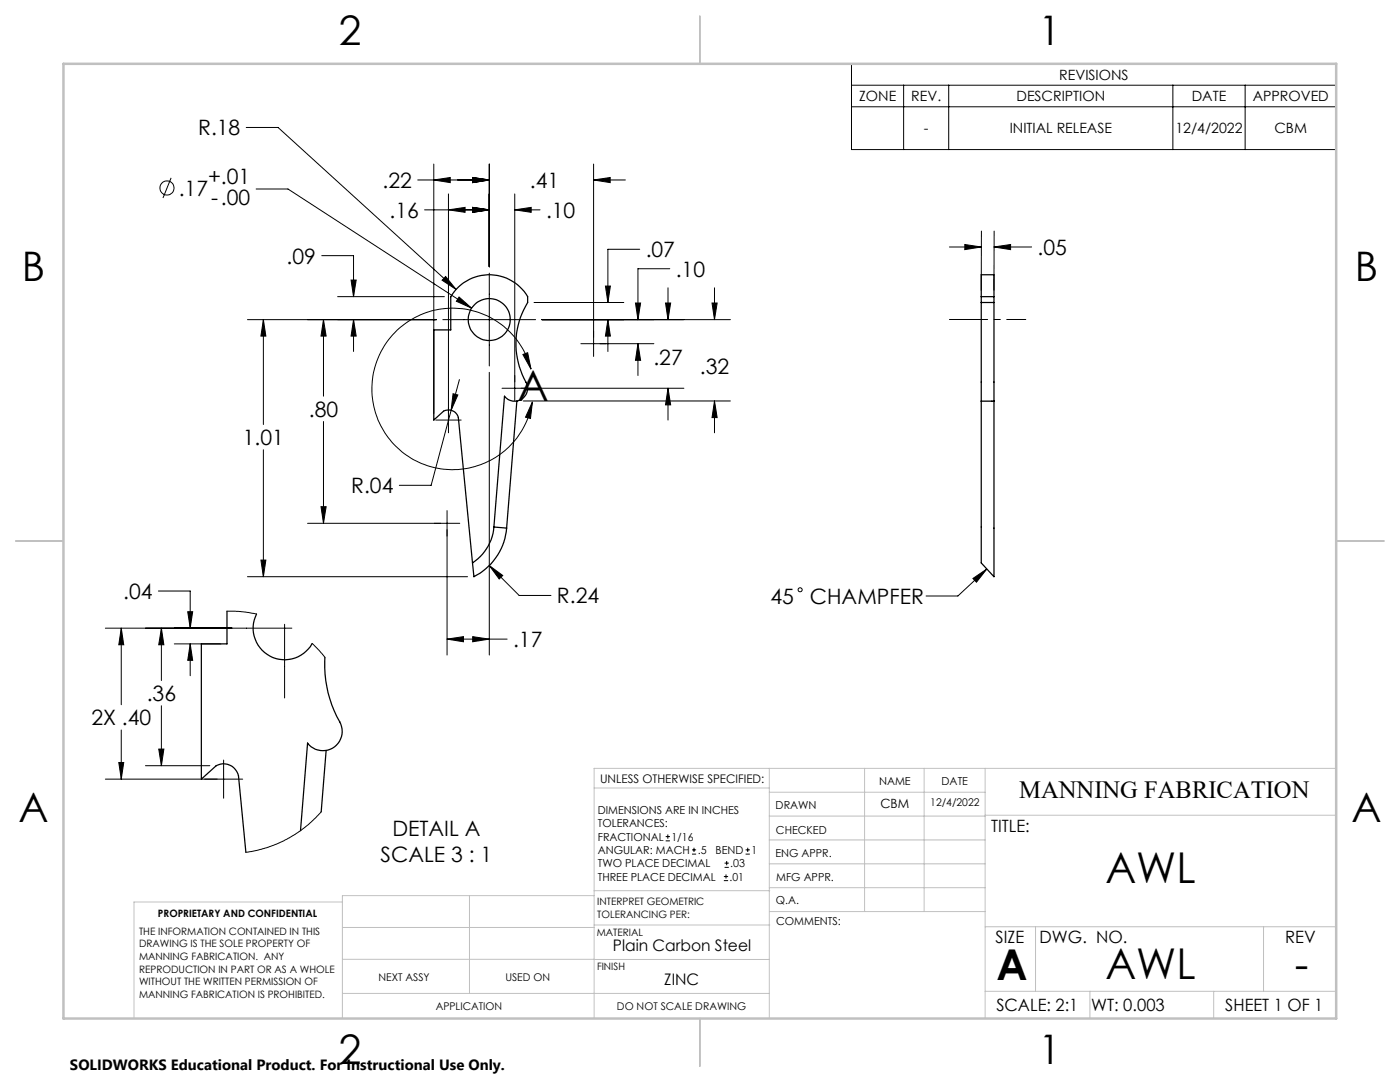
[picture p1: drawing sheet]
<svg xmlns="http://www.w3.org/2000/svg" width="279mm" height="216mm" viewBox="0 0 279 216" stroke-linecap="round" stroke-linejoin="round" font-family="sans-serif">
<g fill="none" stroke="#000" stroke-width=".25">
<path d="M195.8 59.2v-4.4h2.6v4.4M195.8 59.2v1.2M195.8 59.2h2.6M198.4 59.2v1.2M195.8 60.4v19.6M195.8 60.4h2.6M198.4 60.4v19.6M103.2 80l-2.1 25.4M198.4 80h-2.6M198.4 80v35.1l-2.6-2.8v-32.3M98.6 105.2a9.4 9.4 0 0 1-4.3 7.1M98.6 105.2l2.1-26.1a2.56 2.56 0 0 0 3.4 .5 2.56 2.56 0 0 0 .9-3.4 15.7 15.7 0 0 1 .3-15.8v-1.2a8.9 8.9 0 0 0-15.3 0v6.6h-3.4v18l1.9-1.7a2.03 2.03 0 0 1 3 1.3l2.8 28.9"/>
<path d="M98.6 105.2l2.5 .2M101.1 105.4a12 12 0 0 1-6.5 9.7l-.3-2.8M45.3 122v6.5h-5.1v27l2.9-2.7a3.1 3.1 0 0 1 4.5 2l1.5 15.3M51.2 122.5a6.3 6.3 0 0 0 2.7 8.4 6.3 6.3 0 0 0 8.4-2.5M64.8 131.2a23.4 23.4 0 0 0 3.2 13.3 3.8 3.8 0 0 1-1.6 4.8 3.8 3.8 0 0 1-5-1l-1.4 17.4M65.1 149.8l-1 12.2"/>
<circle cx="97.6" cy="63.8" r="4.2"/>
</g>
<g fill="none" stroke="#000" stroke-width=".2">
<path d="M169.9 12.7h96.8v17.1h-96.8zM169.9 17h96.8M180.3 17v12.8M189.3 17v12.8M234.1 17v12.8M248.5 17v12.8M34.1 35.5l-1.6 4M49.1 25.4h6.4l35.5 32.3M51.1 37.7h6.4l36.6 23.8M83.4 35.9h14.2M86.6 35.9l3.3-.5v1zM86.6 32.7v49.9"/>
<path d="M89.5 38.7v47.7M94.3 35.4l3.3 .5-3.3 .5zM97.6 32.7v20.5M102.7 38.7v41.3M118.5 35.9l3.3-.5v1zM118.5 32.7v38.4M118.5 35.9h6.3M169.9 21.3h96.8M64.2 51h6.4v8.2M67.4 59.2h21.3M70.1 55.9h1l-.5 3.3zM84.7 41.9h12.9"/>
<path d="M88.9 55.2l2.1 2.5-2.8-1.8zM89.5 41.9l3.3-.5v1zM91.6 59.3l2.5 2.2-3-1.4zM94.3 41.4l3.3 .5-3.3 .5zM97.6 54.5v18.5M102.7 41.9l3.3-.5v1zM102.7 41.9h5.1M120.8 57.1h1l-.5 3.3zM127.7 49.7h-6.4v10.7M133.3 57.4v6.4M133.7 53.6h-6.4v10.2M142.6 57.4v6.4"/>
<path d="M189.5 49.3h6.3M192.5 48.8l3.3 .5-3.3 .5zM195.9 46.1l-.1 11.8M198.4 49.3l3.3-.5v1zM198.4 49.3h7.5M198.4 46.1v11.8M49.4 63.8h37.7M52.6 63.8l.5 3.3h-1zM52.6 63.8v20.9M64.6 63.8l.5 3.3h-1zM64.6 63.8v15.3M70.6 63.8l.5 3.3h-1z"/>
<path d="M70.6 63.8v6.3M88.4 63.8h18.5M90.4 78.6l1 .2-1.4 3.1zM91.7 75.7l-1.7 6.2M97.6 74.3v56.4M100.2 77.5h36.3M104.4 70.7l.9-.3 .7 3.3zM106 73.7a16.1 16.1 0 0 0-25.2-9.1 16.1 16.1 0 0 0 1.1 26.8 16.1 16.1 0 0 0 24.4-11.2M106.6 60.4h17.9M108.2 63.8h37.6M115.9 68.6h14.6M121.3 63.8l.5 3.3h-1z"/>
<path d="M121.3 63.8v6.3M126.8 60.5h1l-.5 3.3zM127.3 68.6l.5 3.3h-1zM127.3 68.6v6.3M132.8 60.5h1l-.5 3.3zM133.3 77.5l.5 3.3h-1zM133.3 77.5v6.3M142.1 60.5h1l-.5 3.3zM52.6 89.7v25.4M64.6 84.1v20.3M87 83.8h5M90 81.9l-4 14.9h-6.3"/>
<path d="M104.4 80h41.4M106.3 80.2l-.4 3.3-1-.2zM142.6 80l.5 3.3h-1zM142.6 80v6.4M31.6 117.9h6.4v7.4M49.4 115.1h43.9M52.1 111.8h1l-.5 3.3zM64.1 101.1h1l-.5 3.3zM89.2 101.9v28.8M91.8 104.4h-30.4M97.6 112.9l2.7 1.9-.7 .7zM97.6 112.9l6 5.9h6.4"/>
<path d="M194.2 115.4l2.7-1.8-2 2.6zM196.9 113.6l-5.7 5.3h-6.4M24.2 125.3l.5 3.4h-1zM24.2 125.3v15.3M32.2 125.3l.5 3.4h-1zM32.2 125.3v10.5M34.8 128.5h9.2M37.5 122.1h1l-.5 3.2zM38 128.5l.5 3.3h-1zM38 128.5v6.3M45.3 122h2.4l3.5 .5M56.8 124.6v14.7"/>
<path d="M58.2 125.3h-37.2M62.3 128.4l2.5 2.8M89.2 127.5l3.3-.5v1.1zM89.2 127.5h12M94.3 127l3.3 .5-3.3 .6zM23.7 152.2h1l-.5 3.3zM24.2 145.7v9.8M29 152.8h12.9M31.7 149.5h1l-.5 3.3zM32.2 140.8v12M44.6 151.7v7.6M48.4 155.5h-27.4"/>
<path d="M64.1 162l-3.2 3-3.6 2.4-4.1 1.8-4.1 .9M132.9 167.8h.8M132.9 166.9h.8M133.3 166.5v.9M138.1 170.4h.8M138.1 169.6h.8M138.5 169.2v.8M144.5 175.7h.8M144.5 174.9h.8M144.6 173.1h.9M144.6 172.2h.9M144.9 174.5v.8"/>
<path d="M145 171.8v.8M148.8 170.4h.8M148.8 169.6h.8M149.2 169.2v.8"/>
<circle cx="33.3" cy="37.5" r="1.41"/>
<circle cx="159.7" cy="117.7" r=".41"/>
</g>
<path d="M189.5 63.8h15.2" fill="none" stroke="#000" stroke-width=".2" stroke-dasharray="15.2 1.3 1.3 1.3" stroke-dashoffset="7.6"/>
<g fill="none" stroke="#c0c0c0" stroke-width=".2">
<path d="M118.6 157.2h34.9M153.5 153.3v49.9M153.5 158.1h43.1M172.5 153.3v28.6M184.4 153.3v28.6M196.6 153.3v49.9M266.7 153.3h-148.1v49.9M68.3 180h-41.6v23.2M93.7 178.7v19.5M118.6 178.7h-50.3v24.5M118.6 177.7h35M153.5 167.6h43.1"/>
<path d="M153.5 162.8h43.1M153.5 172.4h43.1M153.5 177.1h43.1M196.6 162.7h70.1M68.3 198.2h85.2M68.3 191.4l85.2 .1M68.3 185.1h50.3M118.6 184.6h35M153.6 181.9h43M196.6 197.8h70.1M196.6 184.9h70.1M206.7 184.9v12.9"/>
<path d="M217.5 197.8v5.4M242.2 197.8v5.4M252.2 184.9v12.9"/>
</g>
<path d="M139.7 3.2v9.5M3.1 107.9h9.6M266.7 107.9h9.5M139.7 203.2v9.6" fill="none" stroke="#c0c0c0" stroke-width=".25"/>
<path d="M12.7 12.7h254v190.5h-254z" fill="none" stroke="#c0c0c0" stroke-width=".5"/>
<g fill="#000">
<path d="M194.2 115.4l2.7-1.8-2 2.6z"/>
<path d="M88.9 55.2l-.7 .7 2.8 1.8zM121.3 63.8l.5 3.3h-1zM120.8 57.1h1l-.5 3.3zM70.1 55.9h1l-.5 3.3zM70.6 63.8l.5 3.3h-1zM94.3 35.4l3.3 .5-3.3 .5zM118.5 35.9l3.3-.5v1zM126.8 60.5h1l-.5 3.3zM127.3 68.6l.5 3.3h-1zM132.8 60.5h1l-.5 3.3zM133.3 77.5l.5 3.3h-1zM94.3 41.4l3.3 .5-3.3 .5zM102.7 41.9l3.3-.5v1zM94.3 35.4l3.3 .5-3.3 .5zM86.6 35.9l3.3-.5v1zM94.3 41.4l3.3 .5-3.3 .5zM89.5 41.9l3.3-.5v1zM90.4 78.6l-.4 3.3 1.4-3.1zM52.6 63.8l.5 3.3h-1zM52.1 111.8h1l-.5 3.3zM64.1 101.1h1l-.5 3.3zM64.6 63.8l.5 3.3h-1zM94.3 127l3.3 .5-3.3 .6zM89.2 127.5l3.3-.5v1.1zM97.6 112.9l2 2.6 .7-.7zM142.1 60.5h1l-.5 3.3zM142.6 80l.5 3.3h-1zM91.6 59.3l-.5 .8 3 1.4zM198.4 49.3l3.3-.5v1zM192.5 48.8l3.3 .5-3.3 .5zM32.2 125.3l.5 3.4h-1zM31.7 149.5h1l-.5 3.3zM24.2 125.3l.5 3.4h-1zM23.7 152.2h1l-.5 3.3zM37.5 122.1h1l-.5 3.2zM38 128.5l.5 3.3h-1z"/>
<path d="M104.4 70.7l.9-.3 .7 3.3zM106.3 80.2l-.4 3.3-1-.2z"/>
</g>
<g font-size="8.5">
<text x="103.3" y="80">A</text>
<text x="220.6" y="176.2">AWL</text>
<text x="198.9" y="195.5">A</text>
<text x="220.6" y="195.4">AWL</text>
<text x="258.4" y="195.4">-</text>
</g>
<g font-size="8.1">
<text x="67.6" y="8.9">2</text>
<text x="207.3" y="8.9">1</text>
<text x="4.4" y="56.2">B</text>
<text x="270.4" y="56.2">B</text>
<text x="3.7" y="164.1">A</text>
<text x="269.7" y="164.1">A</text>
<text x="67.6" y="212.4">2</text>
<text x="207.3" y="212.4">1</text>
</g>
<text font-size="4.9" x="203.4" y="159.3">MANNING FABRICATION</text>
<g font-size="4.2">
<text x="39.5" y="27">R.18</text>
<text x="35.7" y="39">.17</text>
<text x="41.5" y="36.8">+.01</text>
<text x="42.1" y="40.9">-.00</text>
<text x="76.4" y="37.5">.22</text>
<text x="105.7" y="37.5">.41</text>
<text x="77.7" y="43.5">.16</text>
<text x="109" y="43.5">.10</text>
<text x="57.2" y="52.6">.09</text>
<text x="128.9" y="51.3">.07</text>
<text x="207.1" y="50.9">.05</text>
<text x="134.9" y="55.2">.10</text>
<text x="130.4" y="72.8">.27</text>
<text x="139.7" y="74.5">.32</text>
<text x="61.6" y="83.2">.80</text>
<text x="48.5" y="88.8">1.01</text>
<text x="70.1" y="98.4">R.04</text>
<text x="24.6" y="119.5">.04</text>
<text x="111.2" y="120.4">R.24</text>
<text x="153.8" y="120.5">45</text>
<text x="161.6" y="120.5">CHAMPFER</text>
<text x="102.4" y="129.1">.17</text>
<text x="29.3" y="139.9">.36</text>
<text x="18.2" y="144.7">2X .40</text>
<text x="78.3" y="166.9">DETAIL A</text>
<text x="76" y="172.1">SCALE 3 : 1</text>
</g>
<g font-size="3.4">
<text x="197.8" y="166">TITLE:</text>
<text x="198.7" y="188.1">SIZE</text>
<text x="207.5" y="188.1">DWG. NO.</text>
<text x="256.5" y="188.2">REV</text>
<text x="198.8" y="201.7">SCALE: 2:1</text>
<text x="217.7" y="201.8">WT: 0.003</text>
<text x="244.5" y="201.7">SHEET 1 OF 1</text>
</g>
<g font-size="3.2">
<text x="122.3" y="189.8">Plain Carbon Steel</text>
<text x="132.6" y="196.6">ZINC</text>
</g>
<text font-size="3" x="14" y="213.5">SOLIDWORKS Educational Product. For Instructional Use Only.</text>
<g font-size="2.8">
<text x="211.4" y="15.9">REVISIONS</text>
<text x="171.5" y="20.2">ZONE</text>
<text x="181.9" y="20.2">REV.</text>
<text x="202.9" y="20.2">DESCRIPTION</text>
<text x="237.8" y="20.2">DATE</text>
<text x="250" y="20.2">APPROVED</text>
<text x="184.4" y="26.6">-</text>
<text x="201.5" y="26.6">INITIAL RELEASE</text>
<text x="234.6" y="26.6">12/4/2022</text>
<text x="254.3" y="26.6">CBM</text>
</g>
<text font-size="2.5" x="175.7" y="161.3">CBM</text>
<text font-size="2.4" x="119.8" y="156.2">UNLESS OTHERWISE SPECIFIED:</text>
<g font-size="2.2">
<text x="154.8" y="161.4">DRAWN</text>
<text x="175.4" y="156.6">NAME</text>
<text x="187.9" y="156.7">DATE</text>
<text x="119.3" y="162.4">DIMENSIONS ARE IN INCHES</text>
<text x="119.3" y="165.1">TOLERANCES:</text>
<text x="119.3" y="167.8">FRACTIONAL</text>
<text x="134" y="167.8">1/16</text>
<text x="154.9" y="166.3">CHECKED</text>
<text x="119.3" y="173.1">TWO PLACE DECIMAL</text>
<text x="119.3" y="170.4">ANGULAR: MACH</text>
<text x="139.2" y="170.4">.5</text>
<text x="142.8" y="170.4">BEND</text>
<text x="145.8" y="173.1">.03</text>
<text x="150" y="170.4">1</text>
<text x="154.8" y="171">ENG APPR.</text>
<text x="119.3" y="175.7">THREE PLACE DECIMAL</text>
<text x="145.6" y="175.7">.01</text>
<text x="154.9" y="175.7">MFG APPR.</text>
<text x="154.9" y="180.4">Q.A.</text>
<text x="154.9" y="184.6">COMMENTS:</text>
</g>
<g font-size="2.1">
<text x="185.7" y="160.7">12/4/2022</text>
<text x="75.5" y="195.7">NEXT ASSY</text>
<text x="100.9" y="195.7">USED ON</text>
<text x="86.9" y="201.5">APPLICATION</text>
<text x="123.1" y="201.6">DO NOT SCALE DRAWING</text>
</g>
<g font-size="2">
<text x="31.5" y="182.9">PROPRIETARY AND CONFIDENTIAL</text>
<text x="119.2" y="180.6">INTERPRET GEOMETRIC</text>
<text x="119.2" y="183.1">TOLERANCING PER:</text>
<text x="27.8" y="186.5">THE INFORMATION CONTAINED IN THIS</text>
<text x="27.8" y="189">DRAWING IS THE SOLE PROPERTY OF</text>
<text x="27.8" y="191.6">MANNING FABRICATION. ANY</text>
<text x="119.1" y="186.7">MATERIAL</text>
<text x="27.8" y="194.1">REPRODUCTION IN PART OR AS A WHOLE</text>
<text x="27.8" y="196.6">WITHOUT THE WRITTEN PERMISSION OF</text>
<text x="119.1" y="193.5">FINISH</text>
<text x="27.8" y="199.1">MANNING FABRICATION IS PROHIBITED.</text>
</g>
</svg>
